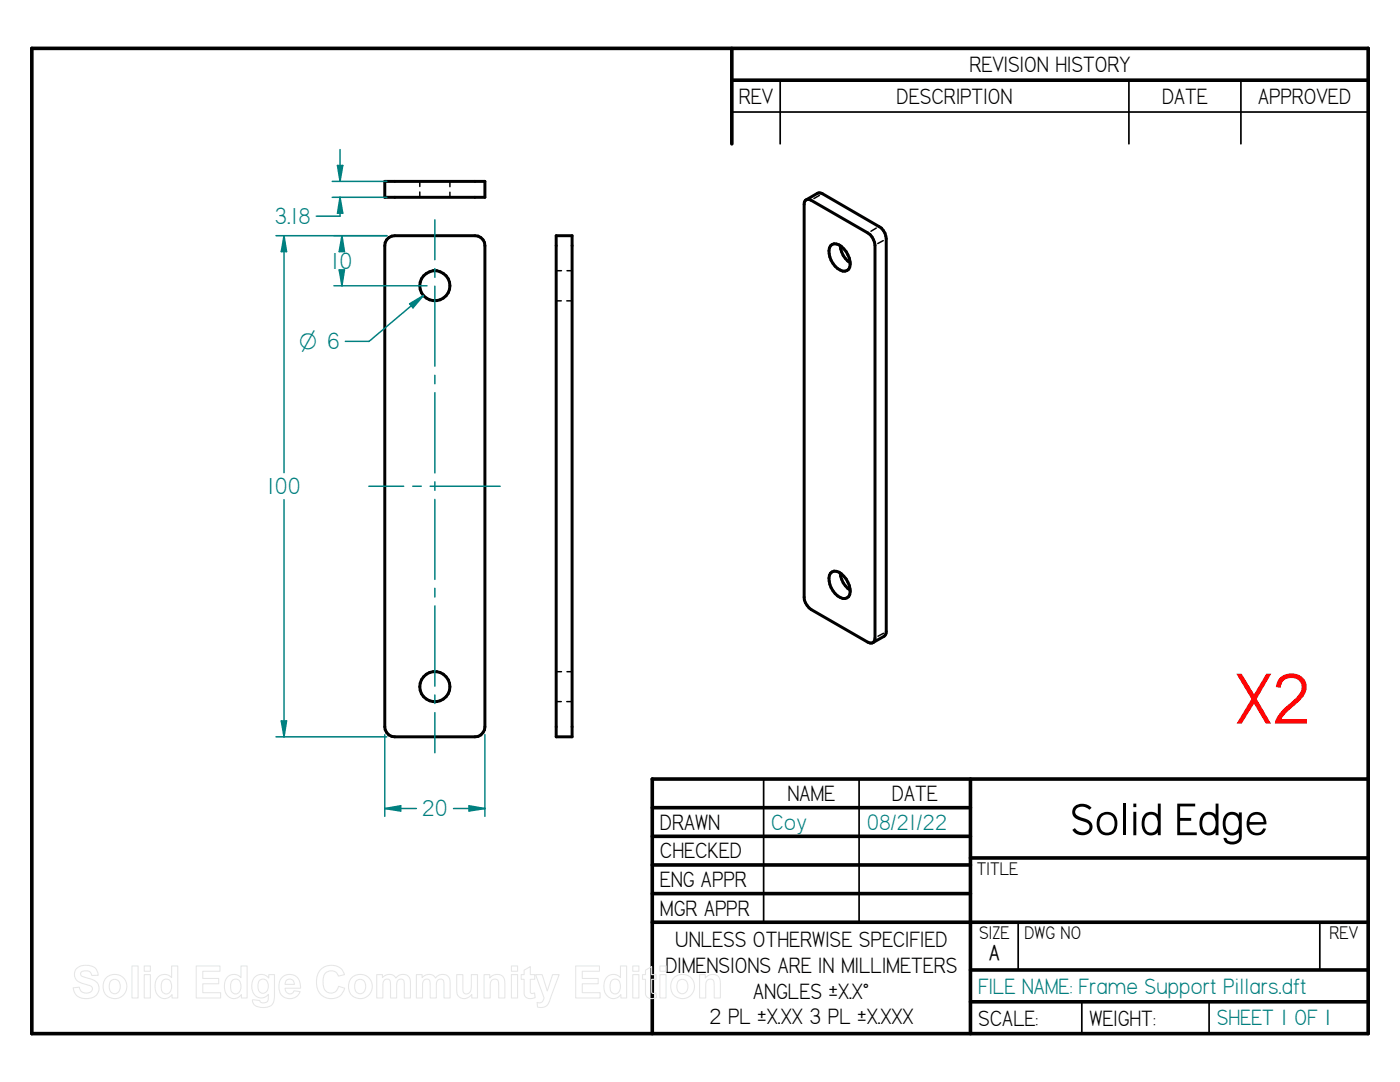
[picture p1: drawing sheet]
<svg xmlns="http://www.w3.org/2000/svg" width="279mm" height="216mm" viewBox="0 0 279 216" stroke-linecap="round" stroke-linejoin="round" font-family="sans-serif">
<g fill="none" stroke="#000" stroke-width=".72">
<path d="M6.3 9.7h266.7l.1 196.5h-266.8zM146 9.7v19M146 16h127M193.7 155.4v50.8M273 155.4h-142.8v50.8M130.2 161.2h63.5M130.2 166.9h63.5M130.2 172.6h63.5M130.2 178.3h63.5M193.7 171.2h79.3M130.2 184h142.8M193.7 193.5h79.3"/>
<path d="M193.7 199.9h79.3"/>
</g>
<path d="M155.7 16v12.7M225.3 16v12.7M247.6 16v12.7M146 22.4h127M152.4 155.4v28.6M171.4 155.4v28.6M203.2 184.2v9.3M215.9 199.9v6.3M241.3 199.9v6.3M263.4 184.2v9.3" fill="none" stroke="#000" stroke-width=".34"/>
<g fill="none" stroke="#000" stroke-width=".59">
<path d="M76.8 36.2h20v3.2h-20zM160.7 40l.4-.2 .8 .2 11.3 6.5a3.2 3.2 0 0 1 1.4 2.4v78.4a.88 .88 0 0 1-.4 .9 .88 .88 0 0 1-1-.1l-11.3-6.5a3.3 3.3 0 0 1-1.4-2.4v-78.4v-.5zM160.9 39.9l2.3-1.3 .6-.1 11.6 6.7a2.97 2.97 0 0 1 1.5 2.4v78.4l-.1 .4-.4 .6-2.2 1.2M77.2 47.8l.4-.4 .6-.3 .6-.1h16a1.97 1.97 0 0 1 2 2v96a2.03 2.03 0 0 1-2 2h-16a1.97 1.97 0 0 1-2-2v-96l.1-.6zM111 47h3.2v100h-3.2zM165.7 49.1a1.75 1.75 0 0 1 2.7 .6 3.7 3.7 0 0 1 1 4 1.51 1.51 0 0 1-2.2-.1 3.9 3.9 0 0 1-1.5-4.5zM167.7 49a4.5 4.5 0 0 0 2 3.5M165.7 114.4a1.75 1.75 0 0 1 2.7 .6 3.7 3.7 0 0 1 1 4 1.51 1.51 0 0 1-2.2-.1 3.9 3.9 0 0 1-1.5-4.5zM167.7 114.3a4.5 4.5 0 0 0 2 3.5"/>
<circle cx="86.8" cy="57" r="2.99"/>
<circle cx="86.8" cy="137" r="3"/>
</g>
<g fill="none" stroke="#000" stroke-width=".3">
<path d="M83.8 36.2v1M83.8 38.3v1.1M89.8 36.2v1.1M89.8 38.4v1M163.5 39l-1.1 .6M111 54h1.1M113.2 54h1M174.9 45.5l-1.1 .6M176.3 48l-1.1 .6M111 60h1M113.1 60h1.1M111 140h1"/>
<path d="M111 134h1.1M113.1 140h1.1M113.2 134h1M176.3 126.4l-1.1 .6"/>
</g>
<path d="M66.6 57h18.6M66.6 47h10.6M68.2 47l.5 3.2h-1z" fill="none" stroke="#008080" stroke-width=".3"/>
<path d="M68.2 47l.5 3.2h-1z" fill="#008080"/>
<path d="M67.7 53.8h1l-.5 3.2z" fill="none" stroke="#008080" stroke-width=".3"/>
<path d="M67.7 53.8h1l-.5 3.2z" fill="#008080"/>
<path d="M68.2 47v2.3M68.2 54.7v2.3M76.8 146.6v16.3M96.8 146.6v16.3M76.8 161.3l3.2-.5v1z" fill="none" stroke="#008080" stroke-width=".3"/>
<path d="M76.8 161.3l3.2-.5v1z" fill="#008080"/>
<path d="M93.6 160.8l3.2 .5-3.2 .5z" fill="none" stroke="#008080" stroke-width=".3"/>
<path d="M93.6 160.8l3.2 .5-3.2 .5z" fill="#008080"/>
<path d="M55.1 47h22.1M56.7 47l.5 3.2h-1.1zM55.1 147h22.1M76.8 161.3h6.3M90.5 161.3h6.3" fill="none" stroke="#008080" stroke-width=".3"/>
<path d="M56.7 47l.5 3.2h-1.1z" fill="#008080"/>
<path d="M56.1 143.8h1.1l-.5 3.2z" fill="none" stroke="#008080" stroke-width=".3"/>
<path d="M56.1 143.8h1.1l-.5 3.2z" fill="#008080"/>
<g fill="none" stroke="#008080" stroke-width=".3">
<path d="M56.7 47v47.3M84.5 59l-10.8 9.1h-4.8M86.8 43.9v7.9M86.8 53.6v1.7M86.8 57.1v16M81.7 60.6l2.8-1.6-2.1 2.4zM86.8 74.9v1.7M86.8 78.4v16M56.7 99.7v47.3M73.6 97h7M82.4 97h1.7M85.9 97h13.9"/>
<path d="M86.8 96.1v1.7M86.8 99.7v15.9M86.8 117.4v1.7M86.8 120.9v16M86.8 138.7v1.7M86.8 142.2v8"/>
</g>
<path d="M81.7 60.6l2.8-1.6-2.1 2.4z" fill="#008080"/>
<path d="M66.3 36.2h10.9M66.3 39.4h10.9M67.4 33h1l-.5 3.2zM63.1 43.1h4.8" fill="none" stroke="#008080" stroke-width=".3"/>
<path d="M67.4 33h1l-.5 3.2z" fill="#008080"/>
<path d="M67.9 39.4l.5 3.1h-1z" fill="none" stroke="#008080" stroke-width=".3"/>
<path d="M67.9 39.4l.5 3.1h-1z" fill="#008080"/>
<path d="M67.9 29.8v6.4M67.9 39.4v3.7" fill="none" stroke="#008080" stroke-width=".3"/>
<g fill="none" stroke="#e6e6e6" stroke-width=".21">
<path d="M15.3 193.3a3 3 0 0 1 3.9 .1l.4 1.2h-1.3a1.25 1.25 0 0 0-.9-.9 1.25 1.25 0 0 0-1.3 .5v.2a1.31 1.31 0 0 0 1.3 .8 2.3 2.3 0 0 1 2.4 2.1 2.18 2.18 0 0 1-2.6 2 2.27 2.27 0 0 1-2.6-2.2l1.2-.1a1.36 1.36 0 0 0 1.2 1.2 1.36 1.36 0 0 0 1.5-.9 1.28 1.28 0 0 0-1.3-.8 2.35 2.35 0 0 1-2.3-2.1l.1-.6zM22.1 195.7a1.14 1.14 0 0 1 1.3-.1 1.14 1.14 0 0 1 .6 1.2 1.15 1.15 0 0 1-1.1 1.5 1.15 1.15 0 0 1-1.1-1.5zM26.3 192.7h1.3v6.4h-1.3zM28.8 192.7h1.2v1.1h-1.2zM28.8 194.5h1.2v4.6h-1.2zM31.5 195a1.85 1.85 0 0 1 2.7 .1v-2.4h1.3v6.4h-1.2v-.6a1.85 1.85 0 0 1-2.1 .6 1.85 1.85 0 0 1-1.2-1.9v-1.2zM32.7 195.5a1.03 1.03 0 0 1 1 0 1.03 1.03 0 0 1 .5 1 1.25 1.25 0 0 1-.2 1.3 1.25 1.25 0 0 1-1.3 .4 1.99 1.99 0 0 1 0-2.7zM39.2 192.7h4.7v1.1h-3.4v1.4h3.1v1.1h-3.1v1.8h3.5v1h-4.8zM45.3 195a1.85 1.85 0 0 1 2.8 .1v-2.4h1.2v6.4h-1.1v-.6a1.85 1.85 0 0 1-2.2 .6 1.85 1.85 0 0 1-1.2-1.9l.1-1.2zM46.5 195.5a1.03 1.03 0 0 1 1.1 0 1.03 1.03 0 0 1 .5 1 1.25 1.25 0 0 1-.2 1.3 1.25 1.25 0 0 1-1.3 .4 1.99 1.99 0 0 1-.1-2.7zM50.8 195a1.87 1.87 0 0 1 2.8 .2v-.7h1.2v4.1a2.05 2.05 0 0 1-2.7 2.4 1.45 1.45 0 0 1-1.7-1.5l1.5 .1a.91 .91 0 0 0 1 .5 .91 .91 0 0 0 .7-1v-.7a1.83 1.83 0 0 1-2.1 .6 1.83 1.83 0 0 1-1.2-1.8v-1.2zM51.7 195.7a1.09 1.09 0 0 1 1.4-.2 1.09 1.09 0 0 1 .5 1.3 1.07 1.07 0 0 1-.6 1.2 1.07 1.07 0 0 1-1.4-.4l-.1-1.2z"/>
<path d="M56.3 195.1a2.15 2.15 0 0 1 2.4-.5 2.15 2.15 0 0 1 1.3 2.1v.5h-3.1a.93 .93 0 0 0 .6 1.1 .93 .93 0 0 0 1.2-.6l1.2 .2a2.23 2.23 0 0 1-2.8 1.2 2.23 2.23 0 0 1-1.4-2.7l.2-.7zM57.1 195.6a.96 .96 0 0 1 1.1-.1 .96 .96 0 0 1 .6 .9h-1.9zM64 193.5a2.82 2.82 0 0 1 4.7 1l-1.2 .3a1.55 1.55 0 0 0-1.7-1.1 1.55 1.55 0 0 0-1.3 1.6 2.23 2.23 0 0 0 1.2 2.8 1.51 1.51 0 0 0 1.9-1.3l1.2 .4a2.89 2.89 0 0 1-3.4 2 2.89 2.89 0 0 1-2.2-3.2 3.6 3.6 0 0 1 .8-2.5zM71.1 195.7a1.14 1.14 0 0 1 1.3-.1 1.14 1.14 0 0 1 .6 1.2 1.15 1.15 0 0 1-1.1 1.5 1.15 1.15 0 0 1-1.1-1.5zM75.2 194.5h1.1v.6a1.61 1.61 0 0 1 2.7 .1 1.58 1.58 0 0 1 1.9-.7 1.58 1.58 0 0 1 1 1.7v2.9h-1.2v-3a.74 .74 0 0 0-.8-.7 .74 .74 0 0 0-.7 .8v2.9h-1.3v-2.9a.75 .75 0 0 0-.7-.8 .75 .75 0 0 0-.8 .8v2.9h-1.2zM83.1 194.5h1.1v.6a1.61 1.61 0 0 1 2.7 .1 1.58 1.58 0 0 1 1.9-.7 1.58 1.58 0 0 1 1 1.7v2.9h-1.2v-3a.74 .74 0 0 0-.8-.7 .74 .74 0 0 0-.7 .8v2.9h-1.2l-.1-2.9a.75 .75 0 0 0-.7-.8 .75 .75 0 0 0-.7 .8l-.1 2.9h-1.2zM91.1 194.5h1.3v2.6a.9 .9 0 0 0 .7 1.2 1.13 1.13 0 0 0 1-1.4v-2.4h1.2v4.6h-1.2v-.7a1.6 1.6 0 0 1-1.9 .8 1.6 1.6 0 0 1-1.1-1.8zM96.6 194.5h1.1v.7a1.63 1.63 0 0 1 2-.7 1.63 1.63 0 0 1 1.1 1.8v2.8h-1.3v-2.8a.85 .85 0 0 0-.8-.9 .85 .85 0 0 0-.9 1v2.7h-1.2zM102.1 192.7h1.2v1.1h-1.2zM102.1 194.5h1.2v4.6h-1.2zM104.6 193.6l1.2-.7v1.6h.9v.9h-.9v2.3a.49 .49 0 0 0 .3 .5 .49 .49 0 0 0 .6-.1l.1 1a1.42 1.42 0 0 1-2.2-.8v-2.9h-.6v-.9h.6zM106.9 194.5h1.3l1 3.2 1.1-3.2h1.3l-2 5.3a1.77 1.77 0 0 1-2.3 1.2l-.1-1a.97 .97 0 0 0 1.4-.9z"/>
<path d="M114.9 192.7h4.7v1.1h-3.4v1.4h3.2v1.1h-3.2v1.8h3.6v1h-4.9zM121.1 195a1.85 1.85 0 0 1 2.7 .1v-2.4h1.3v6.4h-1.2v-.6a1.85 1.85 0 0 1-2.1 .6 1.85 1.85 0 0 1-1.3-1.9l.1-1.2zM122.2 195.5a1.03 1.03 0 0 1 1.1 0 1.03 1.03 0 0 1 .5 1 1.25 1.25 0 0 1-.2 1.3 1.25 1.25 0 0 1-1.3 .4 1.99 1.99 0 0 1-.1-2.7zM126.3 192.7h1.2v1.1h-1.2zM126.3 194.5h1.2v4.6h-1.2zM128.8 193.6l1.2-.7v1.6h.9v.9h-.9v2.3a.49 .49 0 0 0 .3 .5 .49 .49 0 0 0 .6-.1l.1 1a1.42 1.42 0 0 1-2.2-.8v-2.9h-.6v-.9h.6zM131.7 192.7h1.2v1.1h-1.2zM131.7 194.5h1.2v4.6h-1.2zM135.4 195.7a1.14 1.14 0 0 1 1.3-.1 1.14 1.14 0 0 1 .6 1.2 1.15 1.15 0 0 1-1.1 1.5 1.15 1.15 0 0 1-1.1-1.4zM139.6 194.5h1.2v.7a1.63 1.63 0 0 1 1.9-.7 1.63 1.63 0 0 1 1.1 1.8v2.8h-1.3v-2.8a.85 .85 0 0 0-.8-.9 .85 .85 0 0 0-.8 1l-.1 2.7h-1.2z"/>
<circle cx="23" cy="196.8" r="2.4"/>
<circle cx="72" cy="196.8" r="2.4"/>
<circle cx="136.3" cy="196.8" r="2.4"/>
</g>
<text font-size="15.8" fill="#f00" x="246.7" y="144.3">X2</text>
<text font-size="10" x="213.7" y="166.6">Solid Edge</text>
<g font-size="5.2" fill="#008080">
<text x="54.8" y="44.7">3.18</text>
<text x="66.1" y="53.6">10</text>
<text x="53.3" y="98.6">100</text>
<text x="84.2" y="162.9">20</text>
</g>
<g font-size="5">
<text x="193.5" y="14.4">REVISION HISTORY</text>
<text x="147.4" y="20.7">REV</text>
<text x="178.9" y="20.7">DESCRIPTION</text>
<text x="231.9" y="20.7">DATE</text>
<text x="251.1" y="20.7">APPROVED</text>
<text x="157.1" y="159.9">NAME</text>
<text x="178" y="159.9">DATE</text>
<text x="131.7" y="165.6">DRAWN</text>
<text x="131.7" y="171.3">CHECKED</text>
<text x="131.7" y="177">ENG APPR</text>
<text x="131.7" y="182.7">MGR APPR</text>
<text x="134.7" y="189.1">UNLESS OTHERWISE SPECIFIED</text>
<text x="132.8" y="194.1">DIMENSIONS ARE IN MILLIMETERS</text>
<text x="150.3" y="199.3">ANGLES ±X.X°</text>
<text x="141.6" y="204.3">2 PL ±X.XX 3 PL ±X.XXX</text>
<text x="195.2" y="204.6">SCALE:</text>
<text x="217.4" y="204.6">WEIGHT:</text>
</g>
<g font-size="5" fill="#008080">
<text x="153.9" y="165.6">Coy</text>
<text x="173" y="165.6">08/21/22</text>
<text x="195.2" y="198.2">FILE NAME: Frame Support Pillars.dft</text>
<text x="242.8" y="204.6">SHEET 1 OF 1</text>
</g>
<text font-size="4.9" fill="#008080" x="59.7" y="69.7">O 6</text>
<text font-size="4.8" x="197.4" y="191.6">A</text>
<g font-size="4.1">
<text x="194.9" y="174.6">TITLE</text>
<text x="195.4" y="187.5">SIZE</text>
<text x="204.5" y="187.5">DWG NO</text>
<text x="265.4" y="187.5">REV</text>
</g>
</svg>
